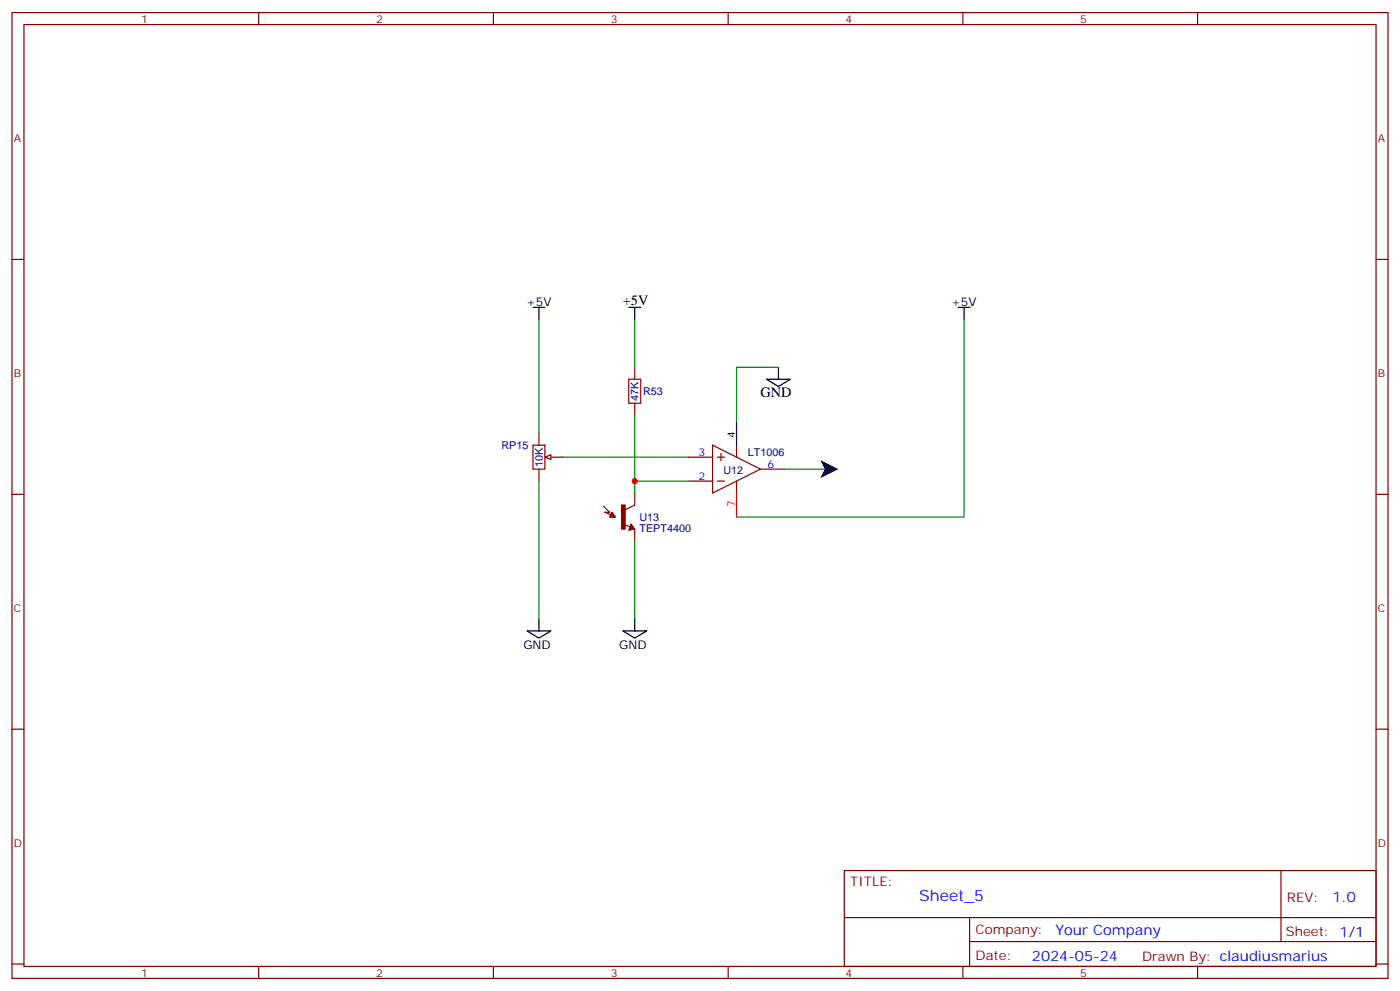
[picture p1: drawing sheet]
<svg xmlns="http://www.w3.org/2000/svg" width="412mm" height="292mm" viewBox="0 0 412 292" stroke-linecap="round" stroke-linejoin="round" font-family="sans-serif">
<g fill="none" stroke="#870000" stroke-width=".35">
<path d="M3.5 3.7h405.4v284.3h-405.4zM7.1 7.2h398.2v277.3h-398.2zM76.2 3.7v3.5M145.3 3.7v3.5M214.5 3.7v3.5M283.6 3.7v3.5M352.8 3.7v3.5M3.5 76.4h3.6M405.3 76.4h3.6M157 131.1h3.5v7h-3.5zM158.7 127.5v3.6M158.7 138.1v3.5"/>
<path d="M162.3 134.6h3.5M3.5 145.5h3.6M405.3 145.5h3.6M3.5 214.7h3.6M405.3 214.7h3.6M248.7 256.3h156.6v28.2h-156.6zM377.3 256.3v20.9M248.7 270.1h156.5M285.6 277.2h119.6M285.6 270.1v14.2M3.5 283.8h3.6M76.2 284.5v3.5"/>
<path d="M145.3 284.5v3.5M214.5 284.5v3.5M283.6 284.5v3.5M352.8 284.5v3.5M405.3 283.8h3.6"/>
</g>
<path d="M157 90.5h3.5M158.7 90.5v3.5M155.2 185.7h7.1l-3.6 2.2zM158.7 182.2v3.5M183.4 185.7h7.1l-3.5 2.2zM187 182.2v3.5" fill="none" stroke="#000" stroke-width=".35"/>
<path d="M158.7 94v33.5M165.8 134.6h37M158.7 141.6v40.6" fill="none" stroke="#008700" stroke-width=".35"/>
<path d="M160.5 134.6l1.8-.7v1.4z" fill="#f0f0f0" stroke="#870000" stroke-width=".35"/>
<g fill="none" stroke="#870000" stroke-width=".35">
<path d="M187 108.1v3.6M187 118.7v3.5M202.8 134.6h7.1M209.9 131.1l14.1 7-14.1 7.1zM211.3 134.6h2.1M212.4 133.5v2.1M217 131.1v3.5M224 138.1h7.1M177.8 149l1.8 1.8h-1.4l1.7 .7M180.3 150.8l1 1.4h-1.7zM180.3 151.5l.3 .4h-.7l.4-.7 .7 1M183.8 154.3l3.2 1.5v3.5"/>
<path d="M187 145.2v3.5l-2.9 1.4M202.8 141.6h7.1M211.3 141.6h2.1M217 141.6v3.6"/>
</g>
<path d="M185.2 90.5h3.5M187 90.5v3.5M282.2 90.5h3.6M284 90.5v3.5M225.8 111.7h7l-3.5 2.1zM229.3 108.1v3.6M217 124v7.1" fill="none" stroke="#000" stroke-width=".35"/>
<path d="M217 145.2v7" fill="none" stroke="#f00" stroke-width=".35"/>
<path d="M187 94v14.1M284 94v58.2h-67M229.3 108.1h-12.3v15.9M187 122.2v23M231.1 138.1h12.3M187 141.6h15.8M187 159.3v22.9" fill="none" stroke="#008700" stroke-width=".35"/>
<path d="M241.7 135.5l5.2 2.6-5.2 2.7 1.3-2.7z" fill="#000"/>
<g fill="#870000" stroke="#870000" stroke-width=".35">
<path d="M183.1 148.7h1v7.1h-1z"/>
<path d="M185.9 154.3l1.1 1.5-1.8 .3z"/>
</g>
<path d="M185.2 111.7h3.5v7h-3.5z" fill="none" stroke="#a10000" stroke-width=".35"/>
<circle cx="187" cy="141.6" r=".88" fill="#c00"/>
<text font-size="4.6" fill="#00f" x="270.8" y="265.3">Sheet_5</text>
<g font-size="4.2">
<text x="183.4" y="89.8">+5V</text>
<text x="224" y="116.9">GND</text>
</g>
<g font-size="4.2" fill="#00f">
<text x="392.5" y="265.6">1.0</text>
<text x="310.9" y="275.1">Your Company</text>
<text x="304" y="282.9">2024-05-24</text>
</g>
<g font-size="3.9" fill="#800">
<text x="250.5" y="260.9">TITLE:</text>
<text x="379.1" y="265.6">REV:</text>
<text x="287.4" y="275.1">Company:</text>
<text x="378.7" y="275.7">Sheet: 1/1</text>
<text x="287.4" y="282.8">Date:</text>
<text x="336.4" y="282.8">Drawn By: claudiusmarius</text>
</g>
<g font-size="3.5">
<text x="154.9" y="90.1">+5V</text>
<text x="280.2" y="90.1">+5V</text>
<text x="154.2" y="191">GND</text>
<text x="182.4" y="191">GND</text>
</g>
<g font-size="3.2" fill="#800">
<text x="41.6" y="6.7">1</text>
<text x="110.8" y="6.7">2</text>
<text x="179.9" y="6.7">3</text>
<text x="249.1" y="6.7">4</text>
<text x="318.2" y="6.7">5</text>
<text x="4.1" y="41.8">A</text>
<text x="405.9" y="41.8">A</text>
<text x="4.1" y="110.9">B</text>
<text x="405.9" y="110.9">B</text>
<text x="4.1" y="180.1">C</text>
<text x="405.9" y="180.1">C</text>
<text x="4.1" y="249.2">D</text>
<text x="405.9" y="249.2">D</text>
<text x="41.6" y="287.5">1</text>
<text x="110.8" y="287.5">2</text>
<text x="179.9" y="287.5">3</text>
<text x="249.1" y="287.5">4</text>
<text x="318.2" y="287.5">5</text>
</g>
<g font-size="3.2" fill="#000080">
<text x="188.1" y="118.1" transform="rotate(-90 188.1 118.1)">47K</text>
<text x="189.4" y="116.3">R53</text>
<text x="147.7" y="132.2">RP15</text>
<text x="159.9" y="137.6" transform="rotate(-90 159.9 137.6)">10K</text>
<text x="220.3" y="134.1">LT1006</text>
<text x="213.1" y="139.4">U12</text>
<text x="188.4" y="153.4">U13</text>
<text x="188.4" y="156.5">TEPT4400</text>
</g>
<text font-size="3.2" x="216.6" y="128.9" transform="rotate(-90 216.6 128.9)">4</text>
<g font-size="3.2" fill="#00f">
<text x="205.8" y="134.2">3</text>
<text x="226.1" y="137.8">6</text>
<text x="205.8" y="141.3">2</text>
</g>
<text font-size="3.2" fill="#f00" x="216.6" y="149.3" transform="rotate(-90 216.6 149.3)">7</text>
</svg>
